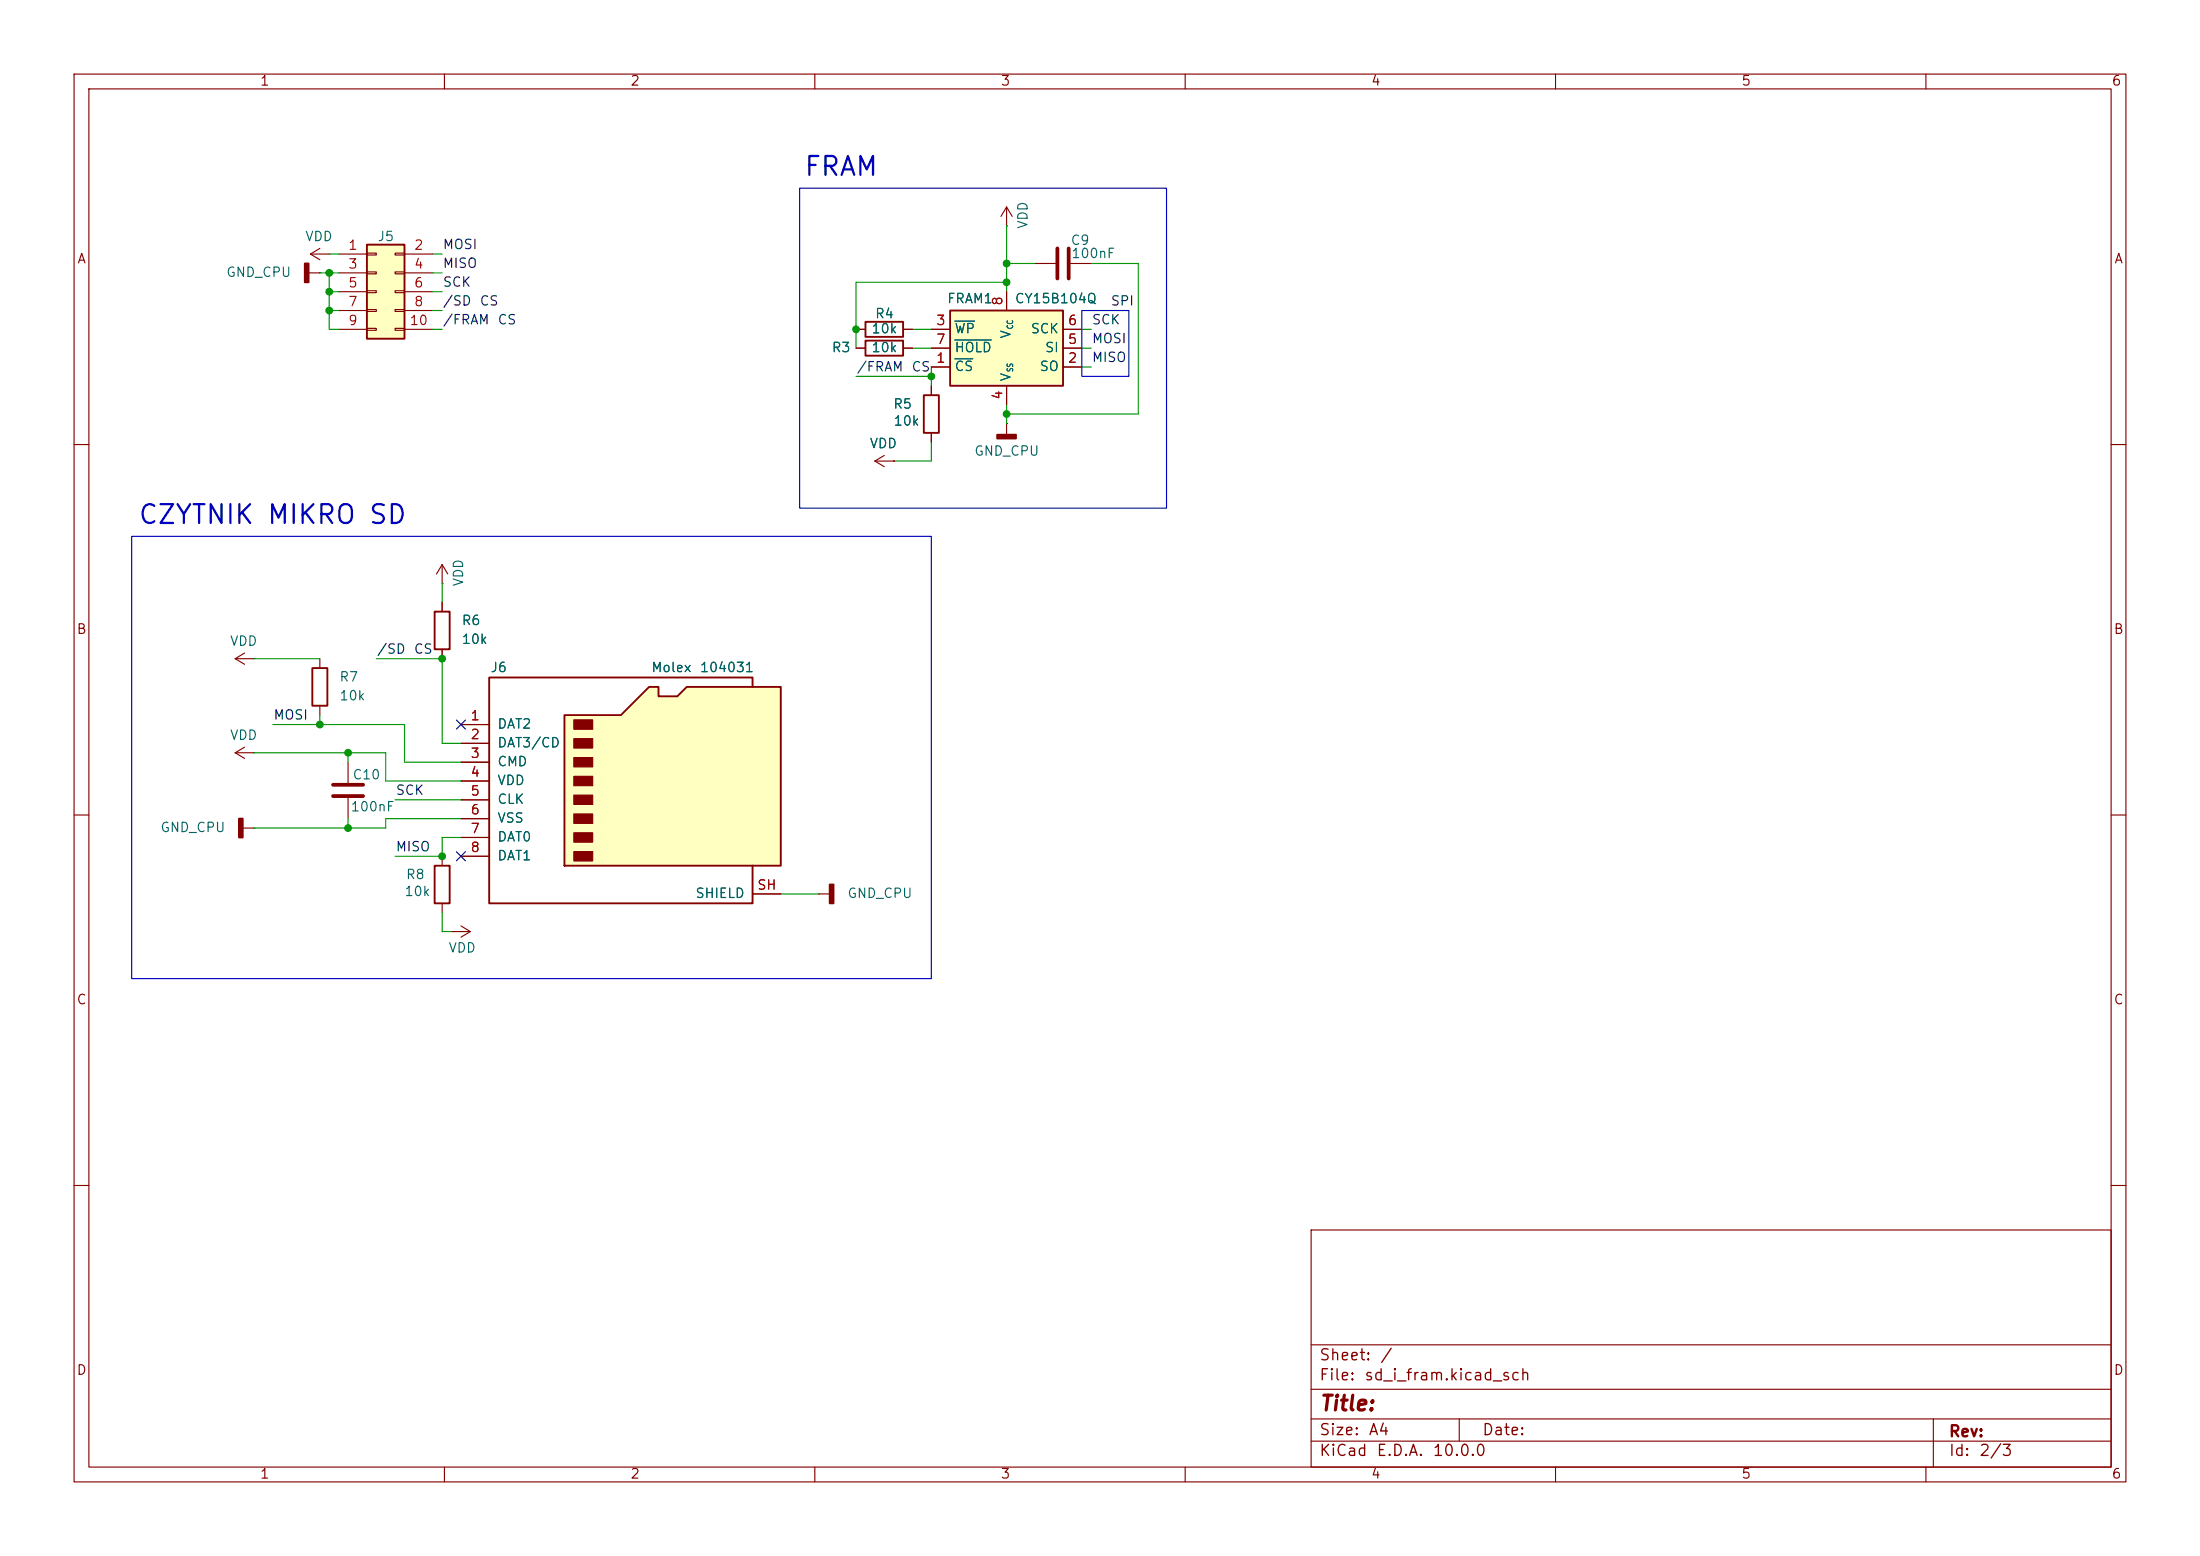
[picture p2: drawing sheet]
<svg xmlns="http://www.w3.org/2000/svg" width="297mm" height="210mm" viewBox="0 0 297 210" stroke-linecap="round" stroke-linejoin="round" font-family="sans-serif">
<g fill="none" stroke="#840000" stroke-width=".15">
<path d="M10 10h277v190h-277zM12 12h273v186h-273zM60 10v2M110 10v2M160 10v2M210 10v2M260 10v2M41.9 34.3l1.3 .8M41.9 34.3h2.5M43.2 33.5l-1.3 .8M44.4 34.3h.1M10 60h2"/>
<path d="M59.7 78.7h.1M59.7 76.2l-.8 1.3M59.7 76.2l.8 1.3M59.7 76.2v2.5M285 60h2M59.7 81.3v1.3M59.7 87.6v1.3M10 110h2M31.7 101.6l1.3 .8M31.7 101.6h2.6M32.8 111.8h1.5M33 100.8l-1.3 .8"/>
<path d="M34.3 101.6h.1M34.3 111.8h.1M47 102.9v2.8M47 107.7v2.8M59.7 115.6v1.2M285 110h2M59.7 121.9v1.3M10 160h2M177 166h108v32h-108zM285 160h2M60 198v2M110 198v2"/>
<path d="M160 198v2M177 194.5h108M177 191.5h108M177 187.5h108M177 181.5h108M197 191.5v3M210 198v2M260 198v2M261 191.5v6.5"/>
</g>
<path d="M58.7 82.6h2v5h-2zM58.7 116.8h2v5.1h-2z" fill="none" stroke="#840000" stroke-width=".25"/>
<path d="M32.3 110.5h.5v2.5h-.5z" fill="#840000" stroke="#840000" stroke-width=".25"/>
<path d="M45 105.9h4M45 107.4h4" fill="none" stroke="#840000" stroke-width=".51"/>
<path d="M49.5 33h5.1v12.7h-5.1z" fill="#ffffc2"/>
<path d="M49.5 33h5.1v12.7h-5.1z" fill="none" stroke="#840000" stroke-width=".25"/>
<g fill="none" stroke="#840000" stroke-width=".15">
<path d="M45.7 34.3h3.8M45.7 36.8h3.8M45.7 39.4h3.8M49.5 34.2h1.3v.2h-1.3zM49.5 36.7h1.3v.3h-1.3zM49.5 39.2h1.3v.3h-1.3zM53.3 34.2h1.3v.2h-1.3zM53.3 36.7h1.3v.3h-1.3zM53.3 39.2h1.3v.3h-1.3zM54.6 34.3h3.8M54.6 36.8h3.8M54.6 39.4h3.8"/>
<path d="M45.7 41.9h3.8M45.7 44.5h3.8M49.5 41.8h1.3v.2h-1.3zM49.5 44.3h1.3v.3h-1.3zM53.3 41.8h1.3v.2h-1.3zM53.3 44.3h1.3v.3h-1.3zM54.6 41.9h3.8M54.6 44.5h3.8M61 125.7h.1M61 125.7h2.5M62.2 125l1.3 .7M63.5 125.7l-1.3 .8"/>
</g>
<path d="M76.2 96.5h7.6l3.8-3.8h1.3v1.3h2.5l1.3-1.3h12.7v24.1h-29.2z" fill="#ffffc2"/>
<path d="M76.2 96.5h7.6l3.8-3.8h1.3v1.3h2.5l1.3-1.3h12.7v24.1h-29.2zM101.6 92.7v-1.3h-35.6v30.5h35.6v-5.1" fill="none" stroke="#840000" stroke-width=".25"/>
<g fill="#840000" stroke="#840000" stroke-width=".15">
<path d="M77.5 97.2h2.5v1.2h-2.5z"/>
<path d="M77.5 99.7h2.5v1.3h-2.5z"/>
<path d="M77.5 102.2h2.5v1.3h-2.5z"/>
<path d="M77.5 104.8h2.5v1.2h-2.5z"/>
<path d="M77.5 107.3h2.5v1.3h-2.5z"/>
<path d="M77.5 109.9h2.5v1.2h-2.5z"/>
<path d="M77.5 112.4h2.5v1.3h-2.5z"/>
<path d="M77.5 114.9h2.5v1.3h-2.5z"/>
</g>
<g fill="none" stroke="#840000" stroke-width=".15">
<path d="M41.7 36.8h1.5M43.2 36.8h.1M135.9 30.5h.1M135.9 27.9l-.8 1.3M135.9 27.9l.8 1.3M135.9 27.9v2.6M139.7 35.6h2.8M144.5 35.6h2.8M118.1 62.2l1.3 .8M118.1 62.2h2.5M119.4 61.5l-1.3 .7M120.6 62.2h.1"/>
<path d="M62.2 97.8h3.8M62.2 100.3h3.8M62.2 102.9h3.8M62.2 105.4h3.8M62.2 108h3.8M62.2 110.5h3.8M62.2 113h3.8M62.2 115.6h3.8M101.6 120.7h3.8M110.5 120.7h.1M110.5 120.7h1.5"/>
</g>
<g fill="#840000" stroke="#840000" stroke-width=".25">
<path d="M112 119.4h.5v2.5h-.5z"/>
<path d="M41.1 35.6h.6v2.5h-.6z"/>
</g>
<path d="M142.7 33.5v4.1M144.3 33.5v4.1" fill="none" stroke="#840000" stroke-width=".51"/>
<path d="M128.3 41.9h15.2v10.2h-15.2z" fill="#ffffc2"/>
<path d="M116.8 43.4h5.1v2.1h-5.1zM116.8 46h5.1v2h-5.1zM124.7 53.3h2v5.1h-2zM128.3 41.9h15.2v10.2h-15.2zM42.2 90.2h2v5.1h-2z" fill="none" stroke="#840000" stroke-width=".25"/>
<g fill="none" stroke="#840000" stroke-width=".15">
<path d="M135.9 39.4v2.5M115.6 44.5h1.2M115.6 47h1.2M121.9 44.5h1.3M121.9 47h1.3M125.7 49.5h2.6M125.7 44.5h2.6M125.7 47h2.6M125.7 52.1v1.2M125.7 58.4v1.3M135.9 57.2h.1M135.9 52.1v2.5"/>
<path d="M135.9 57.2v1.5M143.5 49.5h2.5M143.5 44.5h2.5M143.5 47h2.5M120.6 62.2h.1M31.7 88.9l1.3 .8M31.7 88.9h2.6M33 88.1l-1.3 .8M34.3 88.9h.1M43.2 88.9v1.3M43.2 95.3v1.2M59.7 81.3v1.3"/>
<path d="M59.7 87.6v1.3M62.2 97.8h3.8M62.2 100.3h3.8M62.2 102.9h3.8M62.2 105.4h3.8M62.2 108h3.8M62.2 110.5h3.8M62.2 113h3.8M62.2 115.6h3.8M101.6 120.7h3.8"/>
</g>
<path d="M128.9 48.4h2.4M128.9 43.3h2.7M128.9 45.9h4.9" fill="none" stroke="#006464" stroke-width=".15"/>
<path d="M134.6 58.7h2.6v.5h-2.6z" fill="#840000" stroke="#840000" stroke-width=".25"/>
<g fill="none" stroke="#009600" stroke-width=".15">
<path d="M43.2 36.8h2.5M44.4 39.4h1.3M44.4 34.3h1.3M44.4 36.8v7.7h1.3M58.4 36.8h1.3M58.4 39.4h1.3M58.4 34.3h1.3M135.9 38.1h-20.3v8.9M135.9 30.5v8.9M135.9 35.6h3.8M147.3 35.6h6.4v20.3h-17.8M44.4 41.9h1.3"/>
<path d="M58.4 41.9h1.3M58.4 44.5h1.3M115.6 50.8h10.1M123.2 44.5h2.5M123.2 47h2.5M125.7 49.5v2.6M125.7 59.7v2.5h-5.1M135.9 54.6v2.6M146 44.5h1.3M146 47h1.3M146 49.5h1.3M59.7 78.7v2.6"/>
<path d="M34.3 88.9h8.9M36.8 97.8h17.8v5.1h7.6M43.2 96.5v1.3M50.8 88.9h8.9v11.4h2.5M34.3 101.6h17.8v3.8h10.1M47 101.6v1.3M47 110.5v1.3M53.3 108h8.9M62.2 110.5h-10.1v1.3h-17.8M62.2 113h-2.5v2.6h-6.4M59.7 123.2v2.5h1.3M105.4 120.7h5.1"/>
</g>
<path d="M61.6 97.2l1.2 1.2M62.8 97.2l-1.2 1.2M61.6 115l1.2 1.2M62.8 115l-1.2 1.2" fill="none" stroke="#000084" stroke-width=".15"/>
<path d="M107.9 25.4h49.6v43.2h-49.6zM146 41.9h6.4v8.9h-6.4zM17.8 72.4h107.9v59.7h-107.9z" fill="none" stroke="#0000c2" stroke-width=".15"/>
<g fill="#009600" stroke="#009600" stroke-width=".14">
<circle cx="59.7" cy="88.9" r=".46"/>
<circle cx="44.4" cy="39.4" r=".46"/>
<circle cx="44.4" cy="41.9" r=".46"/>
<circle cx="44.4" cy="36.8" r=".46"/>
<circle cx="135.9" cy="55.9" r=".46"/>
<circle cx="125.7" cy="50.8" r=".46"/>
<circle cx="59.7" cy="115.6" r=".46"/>
<circle cx="47" cy="101.6" r=".46"/>
<circle cx="43.2" cy="97.8" r=".46"/>
<circle cx="47" cy="111.8" r=".46"/>
<circle cx="135.9" cy="35.6" r=".46"/>
<circle cx="135.9" cy="38.1" r=".46"/>
<circle cx="115.6" cy="44.5" r=".46"/>
</g>
<g font-size="2.5" fill="#0000c2">
<text x="108.4" y="24.4">FRAM</text>
<text x="18.5" y="71.4">CZYTNIK</text>
<text x="35.9" y="71.4">MIKRO</text>
<text x="49.6" y="71.4">SD</text>
</g>
<text font-size="2" fill="#840000" x="178" y="190.9">Title:</text>
<g font-size="1.5" fill="#840000">
<text x="178" y="184">Sheet:</text>
<text x="186.2" y="184">/</text>
<text x="178" y="186.7">File:</text>
<text x="184.1" y="186.7">sd_i_fram.kicad_sch</text>
<text x="178" y="196.9">KiCad</text>
<text x="178" y="194.1">Size:</text>
<text x="184.7" y="194.1">A4</text>
<text x="185.7" y="196.9">E.D.A.</text>
<text x="193.3" y="196.9">10.0.0</text>
<text x="200" y="194.1">Date:</text>
<text x="263" y="194.3">Rev:</text>
<text x="263" y="196.9">Id:</text>
<text x="267.1" y="196.9">2/3</text>
</g>
<g font-size="1.3" fill="#840000">
<text x="35" y="11.9">1</text>
<text x="85" y="11.9">2</text>
<text x="135" y="11.9">3</text>
<text x="185" y="11.9">4</text>
<text x="235" y="11.9">5</text>
<text x="285" y="11.9">6</text>
<text x="10.3" y="35.9">A</text>
<text x="285.3" y="35.9">A</text>
<text x="10.3" y="85.9">B</text>
<text x="285.3" y="85.9">B</text>
<text x="10.3" y="135.9">C</text>
<text x="285.3" y="135.9">C</text>
<text x="10.3" y="185.9">D</text>
<text x="285.3" y="185.9">D</text>
<text x="35" y="199.9">1</text>
<text x="85" y="199.9">2</text>
<text x="135" y="199.9">3</text>
<text x="185" y="199.9">4</text>
<text x="235" y="199.9">5</text>
<text x="285" y="199.9">6</text>
</g>
<g font-size="1.3" fill="#006464">
<text x="41.1" y="32.9">VDD</text>
<text x="50.9" y="32.9">J5</text>
<text x="139" y="31" transform="rotate(-90 139 31)">VDD</text>
<text x="144.5" y="33.4">C9</text>
<text x="144.5" y="35.2">100nF</text>
<text x="30.4" y="37.7">GND_CPU</text>
<text x="127.8" y="41.2">FRAM1</text>
<text x="136.9" y="41.2">CY15B104Q</text>
<text x="112.2" y="47.9">R3</text>
<text x="117.6" y="45.3">10k</text>
<text x="117.6" y="47.9">10k</text>
<text x="118" y="43.3">R4</text>
<text x="128.8" y="45.3">WP</text>
<text x="128.8" y="47.9">HOLD</text>
<text x="136.8" y="45.8" transform="rotate(-90 136.8 45.8)">V</text>
<text x="139" y="45.3">SCK</text>
<text x="141" y="47.9">SI</text>
<text x="128.8" y="50.4">CS</text>
<text x="136.8" y="51.6" transform="rotate(-90 136.8 51.6)">V</text>
<text x="140.3" y="50.4">SO</text>
<text x="120.5" y="55.5">R5</text>
<text x="120.5" y="57.8">10k</text>
<text x="117.3" y="60.8">VDD</text>
<text x="131.4" y="61.8">GND_CPU</text>
<text x="62.8" y="79.2" transform="rotate(-90 62.8 79.2)">VDD</text>
<text x="31" y="87.5">VDD</text>
<text x="62.2" y="84.7">R6</text>
<text x="62.2" y="87.2">10k</text>
<text x="45.7" y="92.3">R7</text>
<text x="45.7" y="94.8">10k</text>
<text x="66.1" y="91">J6</text>
<text x="87.8" y="91">Molex</text>
<text x="94.4" y="91">104031</text>
<text x="31" y="100.2">VDD</text>
<text x="67.1" y="98.7">DAT2</text>
<text x="67.1" y="101.2">DAT3/CD</text>
<text x="47.5" y="105.5">C10</text>
<text x="67.1" y="103.7">CMD</text>
<text x="67.1" y="106.3">VDD</text>
<text x="21.6" y="112.6">GND_CPU</text>
<text x="47.3" y="109.8">100nF</text>
<text x="67.1" y="108.8">CLK</text>
<text x="67.1" y="111.4">VSS</text>
<text x="67.1" y="113.9">DAT0</text>
<text x="54.7" y="119">R8</text>
<text x="67.1" y="116.4">DAT1</text>
<text x="54.5" y="121.3">10k</text>
<text x="93.8" y="121.5">SHIELD</text>
<text x="114.3" y="121.5">GND_CPU</text>
<text x="60.5" y="128.9">VDD</text>
</g>
<g font-size="1.3" fill="#a90000">
<text x="46.9" y="34">1</text>
<text x="55.8" y="34">2</text>
<text x="46.9" y="36.6">3</text>
<text x="46.9" y="39.1">5</text>
<text x="46.9" y="41.7">7</text>
<text x="55.8" y="36.6">4</text>
<text x="55.8" y="39.1">6</text>
<text x="55.8" y="41.7">8</text>
<text x="135.6" y="41.3" transform="rotate(-90 135.6 41.3)">8</text>
<text x="46.9" y="44.2">9</text>
<text x="55.2" y="44.2">10</text>
<text x="126.3" y="44.2">3</text>
<text x="126.3" y="46.7">7</text>
<text x="144.1" y="46.7">5</text>
<text x="144.1" y="44.2">6</text>
<text x="126.3" y="49.3">1</text>
<text x="144.1" y="49.3">2</text>
<text x="135.6" y="54" transform="rotate(-90 135.6 54)">4</text>
<text x="63.4" y="97.5">1</text>
<text x="63.4" y="100.1">2</text>
<text x="63.4" y="102.6">3</text>
<text x="63.4" y="105.2">4</text>
<text x="63.4" y="107.7">5</text>
<text x="63.4" y="110.2">6</text>
<text x="63.4" y="112.8">7</text>
<text x="63.4" y="115.3">8</text>
<text x="102.1" y="120.4">SH</text>
</g>
<g font-size="1.3" fill="#0f0f0f">
<text x="59.7" y="33.9">MOSI</text>
<text x="59.7" y="36.5">MISO</text>
<text x="59.7" y="39">SCK</text>
<text x="59.7" y="41.6">/SD</text>
<text x="64.7" y="41.6">CS</text>
<text x="149.9" y="41.6">SPI</text>
<text x="59.7" y="44.1">/FRAM</text>
<text x="67.1" y="44.1">CS</text>
<text x="147.3" y="46.6">MOSI</text>
<text x="147.3" y="44.1">SCK</text>
<text x="115.6" y="50.5">/FRAM</text>
<text x="123" y="50.5">CS</text>
<text x="147.3" y="49.2">MISO</text>
<text x="50.8" y="88.6">/SD</text>
<text x="55.8" y="88.6">CS</text>
<text x="36.8" y="97.4">MOSI</text>
<text x="53.3" y="107.6">SCK</text>
<text x="53.3" y="115.2">MISO</text>
</g>
<g font-size=".8" fill="#006464">
<text x="136.9" y="44.5" transform="rotate(-90 136.9 44.5)">CC</text>
<text x="136.9" y="50.3" transform="rotate(-90 136.9 50.3)">SS</text>
</g>
</svg>
